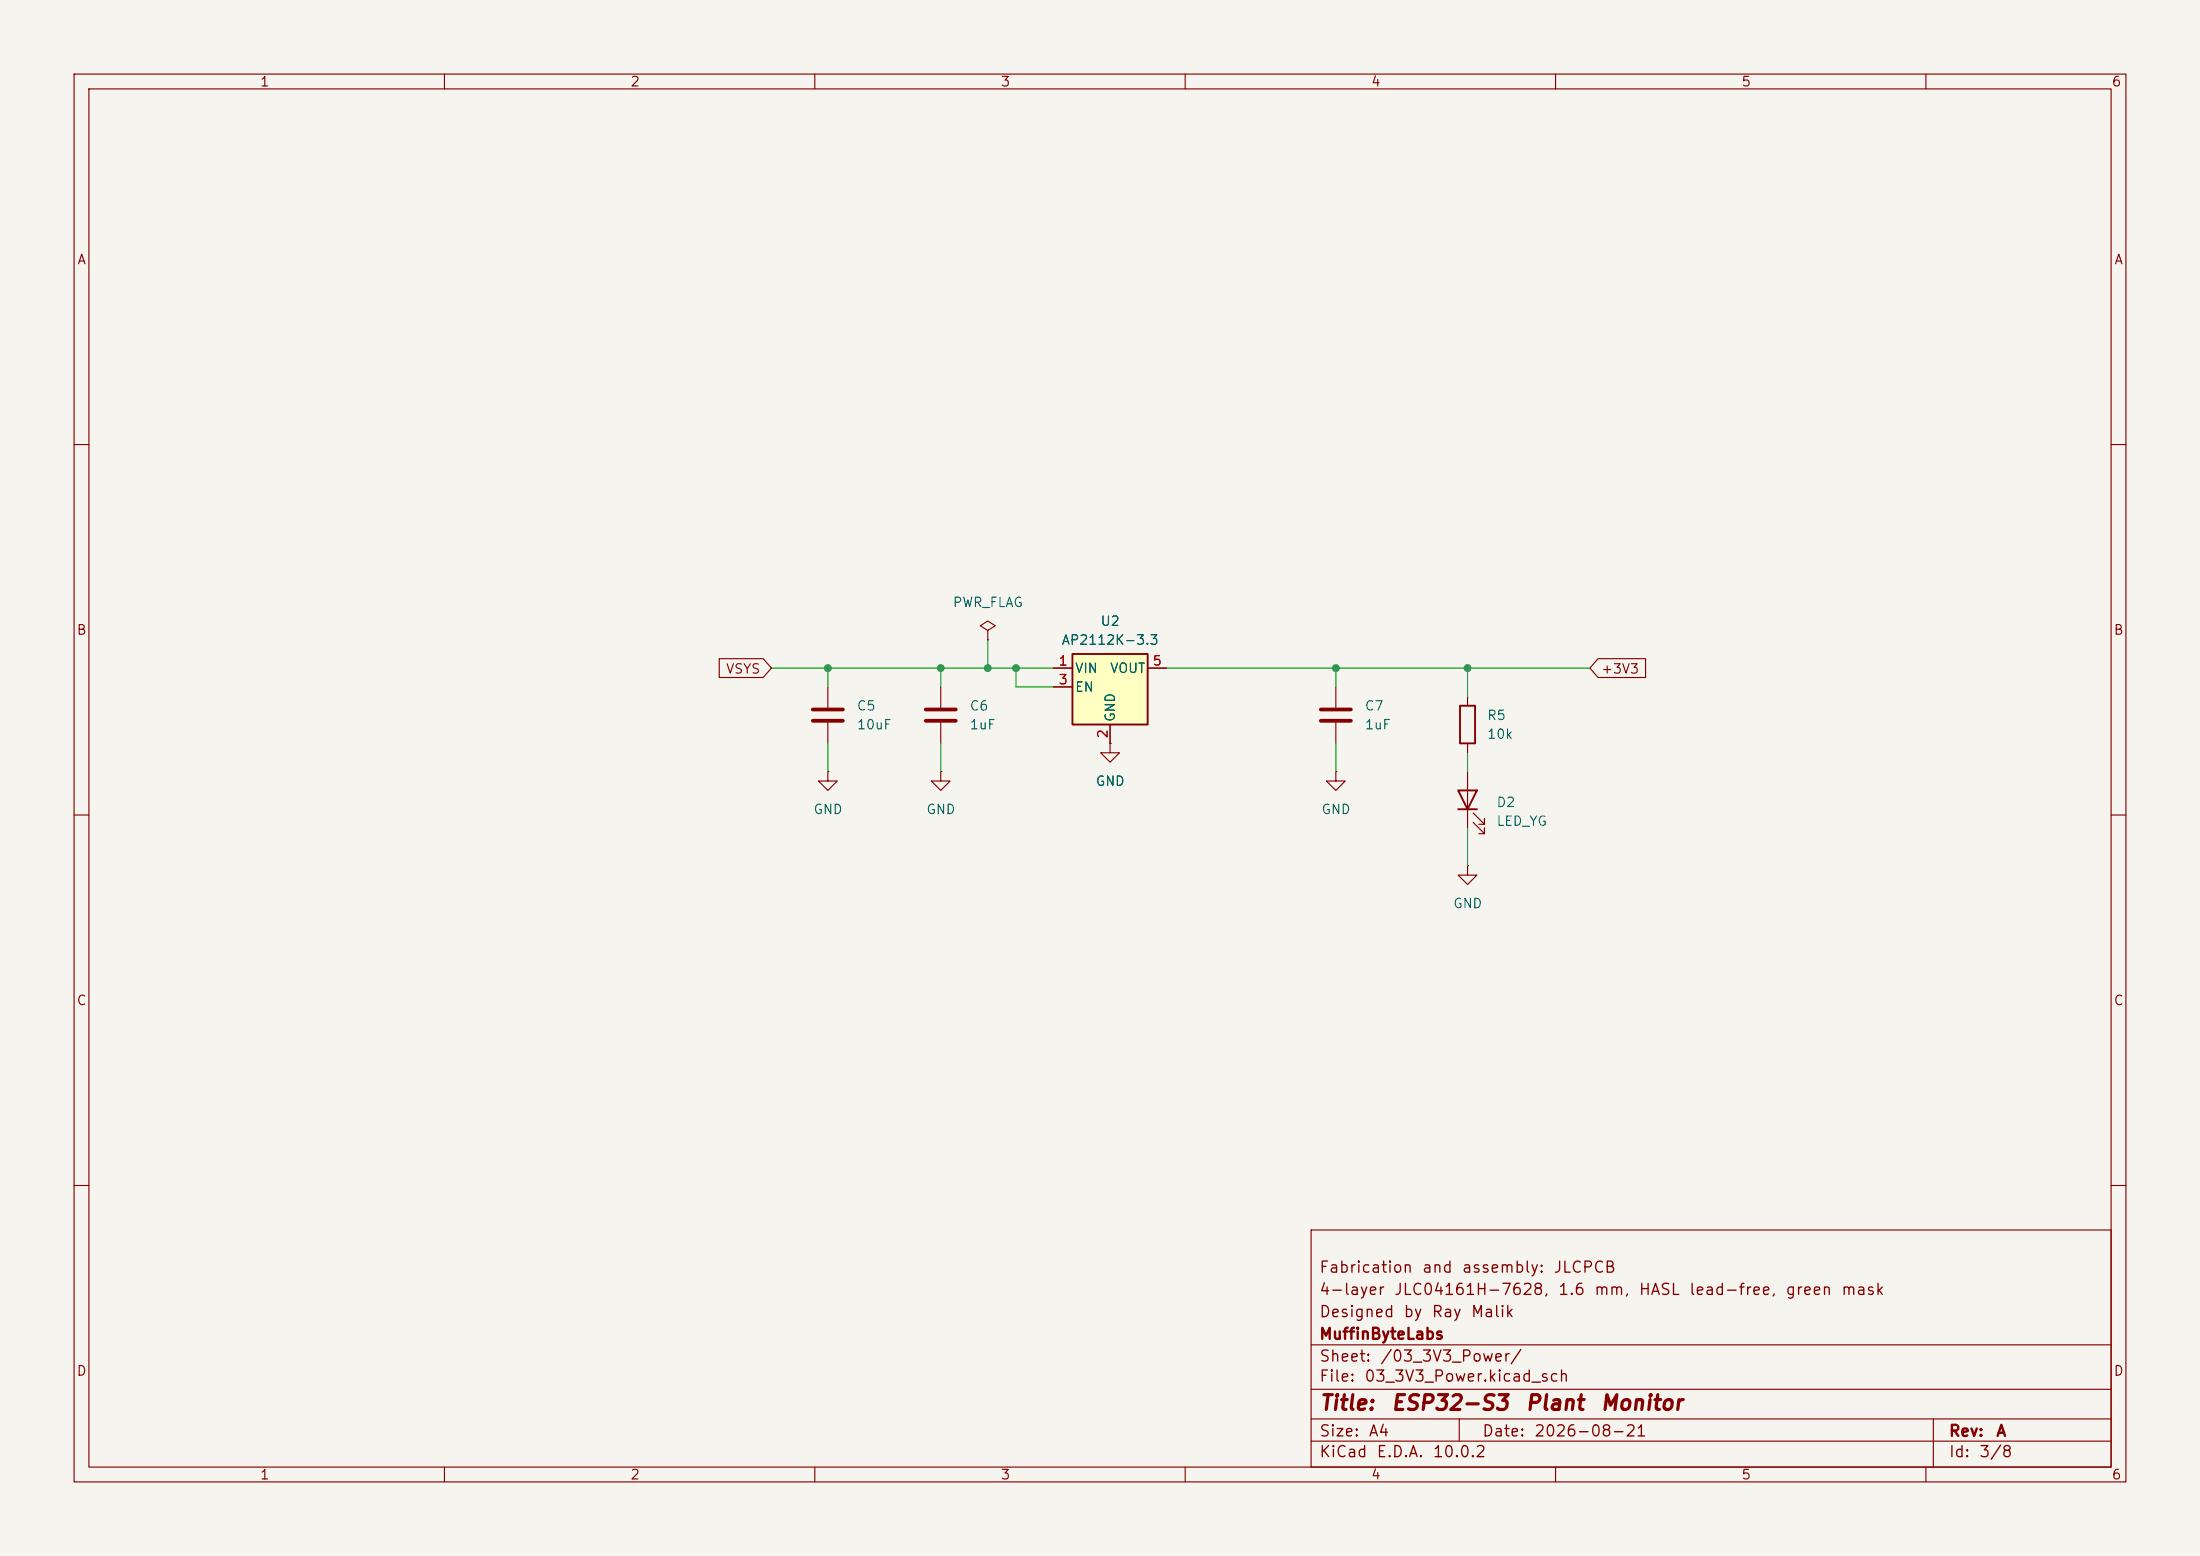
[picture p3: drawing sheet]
(kicad_sch
 (version 20260306)
 (generator "eeschema")
 (generator_version "10.0")
 (paper "A4")
 (title_block
  (title "ESP32-S3 Plant Monitor")
  (date "2026-08-21")
  (rev "A")
  (company "MuffinByteLabs")
  (comment 1 "Designed by Ray Malik")
  (comment 2 "4-layer JLC04161H-7628, 1.6 mm, HASL lead-free, green mask")
  (comment 3 "Fabrication and assembly: JLCPCB"))
 (lib_symbols
  (symbol "Device:C"
   (pin_numbers (hide yes))
   (pin_names
    (offset 0.254)) (exclude_from_sim no) (in_bom yes) (on_board yes)
   (in_pos_files yes)
   (duplicate_pin_numbers_are_jumpers no)
   (property "Reference" "C" (at 0.635 2.54 0) (show_name no) (do_not_autoplace no) (effects (font (size 1.27 1.27)) (justify left)))
   (property "Value" "C" (at 0.635 -2.54 0) (show_name no) (do_not_autoplace no) (effects (font (size 1.27 1.27)) (justify left)))
   (property "Footprint" "" (at 0.9652 -3.81 0) (show_name no) (do_not_autoplace no) (hide yes) (effects (font (size 1.27 1.27))))
   (property "Datasheet" "" (at 0 0 0) (show_name no) (do_not_autoplace no) (hide yes) (effects (font (size 1.27 1.27))))
   (property "Description" "Unpolarized capacitor" (at 0 0 0) (show_name no) (do_not_autoplace no) (hide yes) (effects (font (size 1.27 1.27))))
   (symbol "C_0_1"
    (polyline (pts (xy -2.032 0.762) (xy 2.032 0.762)) (stroke (width 0.508) (type default)) (fill (type none)))
    (polyline (pts (xy -2.032 -0.762) (xy 2.032 -0.762)) (stroke (width 0.508) (type default)) (fill (type none))))
   (symbol "C_1_1"
    (pin passive line (at 0 3.81 270) (length 2.794) (name "" (effects (font (size 1.27 1.27)))) (number "1" (effects (font (size 1.27 1.27)))))
    (pin passive line (at 0 -3.81 90) (length 2.794) (name "" (effects (font (size 1.27 1.27)))) (number "2" (effects (font (size 1.27 1.27))))))
   (embedded_fonts no))
  (symbol "Device:LED"
   (pin_numbers (hide yes))
   (pin_names
    (offset 1.016) (hide yes)) (exclude_from_sim no) (in_bom yes) (on_board yes)
   (in_pos_files yes)
   (duplicate_pin_numbers_are_jumpers no)
   (property "Reference" "D" (at 0 2.54 0) (show_name no) (do_not_autoplace no) (effects (font (size 1.27 1.27))))
   (property "Value" "LED" (at 0 -2.54 0) (show_name no) (do_not_autoplace no) (effects (font (size 1.27 1.27))))
   (property "Footprint" "" (at 0 0 0) (show_name no) (do_not_autoplace no) (hide yes) (effects (font (size 1.27 1.27))))
   (property "Datasheet" "" (at 0 0 0) (show_name no) (do_not_autoplace no) (hide yes) (effects (font (size 1.27 1.27))))
   (property "Description" "Light emitting diode" (at 0 0 0) (show_name no) (do_not_autoplace no) (hide yes) (effects (font (size 1.27 1.27))))
   (property "Sim.Pins" "1=K 2=A" (at 0 0 0) (show_name no) (do_not_autoplace no) (hide yes) (effects (font (size 1.27 1.27))))
   (symbol "LED_0_1"
    (polyline (pts (xy -3.048 -0.762) (xy -4.572 -2.286) (xy -3.81 -2.286) (xy -4.572 -2.286) (xy -4.572 -1.524)) (stroke (width 0) (type default)) (fill (type none)))
    (polyline (pts (xy -1.778 -0.762) (xy -3.302 -2.286) (xy -2.54 -2.286) (xy -3.302 -2.286) (xy -3.302 -1.524)) (stroke (width 0) (type default)) (fill (type none)))
    (polyline (pts (xy -1.27 0) (xy 1.27 0)) (stroke (width 0) (type default)) (fill (type none)))
    (polyline (pts (xy -1.27 -1.27) (xy -1.27 1.27)) (stroke (width 0.254) (type default)) (fill (type none)))
    (polyline (pts (xy 1.27 -1.27) (xy 1.27 1.27) (xy -1.27 0) (xy 1.27 -1.27)) (stroke (width 0.254) (type default)) (fill (type none))))
   (symbol "LED_1_1"
    (pin passive line (at -3.81 0 0) (length 2.54) (name "K" (effects (font (size 1.27 1.27)))) (number "1" (effects (font (size 1.27 1.27)))))
    (pin passive line (at 3.81 0 180) (length 2.54) (name "A" (effects (font (size 1.27 1.27)))) (number "2" (effects (font (size 1.27 1.27))))))
   (embedded_fonts no))
  (symbol "Device:R"
   (pin_numbers (hide yes))
   (pin_names
    (offset 0)) (exclude_from_sim no) (in_bom yes) (on_board yes)
   (in_pos_files yes)
   (duplicate_pin_numbers_are_jumpers no)
   (property "Reference" "R" (at 2.032 0 90) (show_name no) (do_not_autoplace no) (effects (font (size 1.27 1.27))))
   (property "Value" "R" (at 0 0 90) (show_name no) (do_not_autoplace no) (effects (font (size 1.27 1.27))))
   (property "Footprint" "" (at -1.778 0 90) (show_name no) (do_not_autoplace no) (hide yes) (effects (font (size 1.27 1.27))))
   (property "Datasheet" "" (at 0 0 0) (show_name no) (do_not_autoplace no) (hide yes) (effects (font (size 1.27 1.27))))
   (property "Description" "Resistor" (at 0 0 0) (show_name no) (do_not_autoplace no) (hide yes) (effects (font (size 1.27 1.27))))
   (symbol "R_0_1"
    (rectangle (start -1.016 -2.54) (end 1.016 2.54) (stroke (width 0.254) (type default)) (fill (type none))))
   (symbol "R_1_1"
    (pin passive line (at 0 3.81 270) (length 1.27) (name "" (effects (font (size 1.27 1.27)))) (number "1" (effects (font (size 1.27 1.27)))))
    (pin passive line (at 0 -3.81 90) (length 1.27) (name "" (effects (font (size 1.27 1.27)))) (number "2" (effects (font (size 1.27 1.27))))))
   (embedded_fonts no))
  (symbol "Regulator_Linear:AP2112K-3.3"
   (pin_names
    (offset 0.254)) (exclude_from_sim no) (in_bom yes) (on_board yes)
   (in_pos_files yes)
   (duplicate_pin_numbers_are_jumpers no)
   (property "Reference" "U" (at -5.08 5.715 0) (show_name no) (do_not_autoplace no) (effects (font (size 1.27 1.27)) (justify left)))
   (property "Value" "AP2112K-3.3" (at 0 5.715 0) (show_name no) (do_not_autoplace no) (effects (font (size 1.27 1.27)) (justify left)))
   (property "Footprint" "Package_TO_SOT_SMD:SOT-23-5" (at 0 8.255 0) (show_name no) (do_not_autoplace no) (hide yes) (effects (font (size 1.27 1.27))))
   (property "Datasheet" "https://www.diodes.com/assets/Datasheets/AP2112.pdf" (at 0 2.54 0) (show_name no) (do_not_autoplace no) (hide yes) (effects (font (size 1.27 1.27))))
   (property "Description" "600mA low dropout linear regulator, with enable pin, 3.8V-6V input voltage range, 3.3V fixed positive output, SOT-23-5" (at 0 0 0) (show_name no) (do_not_autoplace no) (hide yes) (effects (font (size 1.27 1.27))))
   (symbol "AP2112K-3.3_0_1"
    (rectangle (start -5.08 4.445) (end 5.08 -5.08) (stroke (width 0.254) (type default)) (fill (type background))))
   (symbol "AP2112K-3.3_1_1"
    (pin power_in line (at -7.62 2.54 0) (length 2.54) (name "VIN" (effects (font (size 1.27 1.27)))) (number "1" (effects (font (size 1.27 1.27)))))
    (pin power_in line (at 0 -7.62 90) (length 2.54) (name "GND" (effects (font (size 1.27 1.27)))) (number "2" (effects (font (size 1.27 1.27)))))
    (pin input line (at -7.62 0 0) (length 2.54) (name "EN" (effects (font (size 1.27 1.27)))) (number "3" (effects (font (size 1.27 1.27)))))
    (pin no_connect line (at 5.08 0 180) (length 2.54) (hide yes) (name "NC" (effects (font (size 1.27 1.27)))) (number "4" (effects (font (size 1.27 1.27)))))
    (pin power_out line (at 7.62 2.54 180) (length 2.54) (name "VOUT" (effects (font (size 1.27 1.27)))) (number "5" (effects (font (size 1.27 1.27))))))
   (embedded_fonts no))
  (symbol "power:GND"
   (power global)
   (pin_numbers (hide yes))
   (pin_names
    (offset 0) (hide yes)) (exclude_from_sim no) (in_bom yes) (on_board yes)
   (in_pos_files yes)
   (duplicate_pin_numbers_are_jumpers no)
   (property "Reference" "#PWR" (at 0 -6.35 0) (show_name no) (do_not_autoplace no) (hide yes) (effects (font (size 1.27 1.27))))
   (property "Value" "GND" (at 0 -3.81 0) (show_name no) (do_not_autoplace no) (effects (font (size 1.27 1.27))))
   (property "Footprint" "" (at 0 0 0) (show_name no) (do_not_autoplace no) (hide yes) (effects (font (size 1.27 1.27))))
   (property "Datasheet" "" (at 0 0 0) (show_name no) (do_not_autoplace no) (hide yes) (effects (font (size 1.27 1.27))))
   (property "Description" "Power symbol creates a global label with name \"GND\" , ground" (at 0 0 0) (show_name no) (do_not_autoplace no) (hide yes) (effects (font (size 1.27 1.27))))
   (symbol "GND_0_1"
    (polyline (pts (xy 0 0) (xy 0 -1.27) (xy 1.27 -1.27) (xy 0 -2.54) (xy -1.27 -1.27) (xy 0 -1.27)) (stroke (width 0) (type default)) (fill (type none))))
   (symbol "GND_1_1"
    (pin power_in line (at 0 0 270) (length 0) (name "" (effects (font (size 1.27 1.27)))) (number "1" (effects (font (size 1.27 1.27))))))
   (embedded_fonts no))
  (symbol "power:PWR_FLAG"
   (power global)
   (pin_numbers (hide yes))
   (pin_names
    (offset 0) (hide yes)) (exclude_from_sim no) (in_bom yes) (on_board yes)
   (in_pos_files yes)
   (duplicate_pin_numbers_are_jumpers no)
   (property "Reference" "#FLG" (at 0 1.905 0) (show_name no) (do_not_autoplace no) (hide yes) (effects (font (size 1.27 1.27))))
   (property "Value" "PWR_FLAG" (at 0 3.81 0) (show_name no) (do_not_autoplace no) (effects (font (size 1.27 1.27))))
   (property "Footprint" "" (at 0 0 0) (show_name no) (do_not_autoplace no) (hide yes) (effects (font (size 1.27 1.27))))
   (property "Datasheet" "" (at 0 0 0) (show_name no) (do_not_autoplace no) (hide yes) (effects (font (size 1.27 1.27))))
   (property "Description" "Special symbol for telling ERC where power comes from" (at 0 0 0) (show_name no) (do_not_autoplace no) (hide yes) (effects (font (size 1.27 1.27))))
   (symbol "PWR_FLAG_0_0"
    (pin power_out line (at 0 0 90) (length 0) (name "" (effects (font (size 1.27 1.27)))) (number "1" (effects (font (size 1.27 1.27))))))
   (symbol "PWR_FLAG_0_1"
    (polyline (pts (xy 0 0) (xy 0 1.27) (xy -1.016 1.905) (xy 0 2.54) (xy 1.016 1.905) (xy 0 1.27)) (stroke (width 0) (type default)) (fill (type none))))
   (embedded_fonts no)))
 (junction
  (at 198.12 90.17)
  (diameter 0)
  (color 0 0 0 0))
 (junction
  (at 180.34 90.17)
  (diameter 0)
  (color 0 0 0 0))
 (junction
  (at 111.76 90.17)
  (diameter 0)
  (color 0 0 0 0))
 (junction
  (at 137.16 90.17)
  (diameter 0)
  (color 0 0 0 0))
 (junction
  (at 133.35 90.17)
  (diameter 0)
  (color 0 0 0 0))
 (junction
  (at 127 90.17)
  (diameter 0)
  (color 0 0 0 0))
 (wire
  (pts (xy 180.34 90.17) (xy 180.34 92.71))
  (stroke (width 0) (type default)))
 (wire
  (pts (xy 111.76 92.71) (xy 111.76 90.17))
  (stroke (width 0) (type default)))
 (wire
  (pts (xy 127 90.17) (xy 127 92.71))
  (stroke (width 0) (type default)))
 (wire
  (pts (xy 104.14 90.17) (xy 111.76 90.17))
  (stroke (width 0) (type default)))
 (wire
  (pts (xy 127 90.17) (xy 133.35 90.17))
  (stroke (width 0) (type default)))
 (wire
  (pts (xy 142.24 92.71) (xy 137.16 92.71))
  (stroke (width 0) (type default)))
 (wire
  (pts (xy 198.12 90.17) (xy 214.63 90.17))
  (stroke (width 0) (type default)))
 (wire
  (pts (xy 198.12 101.6) (xy 198.12 104.14))
  (stroke (width 0) (type default)))
 (wire
  (pts (xy 198.12 111.76) (xy 198.12 116.84))
  (stroke (width 0) (type default)))
 (wire
  (pts (xy 157.48 90.17) (xy 180.34 90.17))
  (stroke (width 0) (type default)))
 (wire
  (pts (xy 127 100.33) (xy 127 104.14))
  (stroke (width 0) (type default)))
 (wire
  (pts (xy 133.35 90.17) (xy 137.16 90.17))
  (stroke (width 0) (type default)))
 (wire
  (pts (xy 180.34 100.33) (xy 180.34 104.14))
  (stroke (width 0) (type default)))
 (wire
  (pts (xy 137.16 90.17) (xy 142.24 90.17))
  (stroke (width 0) (type default)))
 (wire
  (pts (xy 198.12 90.17) (xy 198.12 93.98))
  (stroke (width 0) (type default)))
 (wire
  (pts (xy 137.16 90.17) (xy 137.16 92.71))
  (stroke (width 0) (type default)))
 (wire
  (pts (xy 180.34 90.17) (xy 198.12 90.17))
  (stroke (width 0) (type default)))
 (wire
  (pts (xy 133.35 86.36) (xy 133.35 90.17))
  (stroke (width 0) (type default)))
 (wire
  (pts (xy 111.76 100.33) (xy 111.76 104.14))
  (stroke (width 0) (type default)))
 (wire
  (pts (xy 111.76 90.17) (xy 127 90.17))
  (stroke (width 0) (type default)))
 (global_label "VSYS"
  (shape input)
  (at 104.14 90.17 180)
  (fields_autoplaced yes)
  (effects (font (size 1.27 1.27)) (justify right))
  (property "Intersheetrefs" "${INTERSHEET_REFS}" (at 96.5586 90.17 0) (hide yes) (show_name no) (do_not_autoplace no) (effects (font (size 1.27 1.27)) (justify right))))
 (global_label "+3V3"
  (shape input)
  (at 214.63 90.17 0)
  (fields_autoplaced yes)
  (effects (font (size 1.27 1.27)) (justify left))
  (property "Intersheetrefs" "${INTERSHEET_REFS}" (at 222.6952 90.17 0) (hide yes) (show_name no) (do_not_autoplace no) (effects (font (size 1.27 1.27)) (justify left))))
 (symbol
  (lib_id "power:GND")
  (at 111.76 104.14 0)
  (unit 1)
  (body_style 1)
  (exclude_from_sim no)
  (in_bom yes)
  (on_board yes)
  (in_pos_files yes)
  (dnp no)
  (fields_autoplaced yes)
  (property "Reference" "#PWR010" (at 111.76 110.49 0) (hide yes) (show_name no) (do_not_autoplace no) (effects (font (size 1.27 1.27))))
  (property "Value" "GND" (at 111.76 109.22 0) (show_name no) (do_not_autoplace no) (effects (font (size 1.27 1.27))))
  (property "Footprint" "" (at 111.76 104.14 0) (hide yes) (show_name no) (do_not_autoplace no) (effects (font (size 1.27 1.27))))
  (property "Datasheet" "" (at 111.76 104.14 0) (hide yes) (show_name no) (do_not_autoplace no) (effects (font (size 1.27 1.27))))
  (property "Description" "Power symbol creates a global label with name \"GND\" , ground" (at 111.76 104.14 0) (hide yes) (show_name no) (do_not_autoplace no) (effects (font (size 1.27 1.27))))
  (pin "1"))
 (symbol
  (lib_id "Device:C")
  (at 127 96.52 0)
  (unit 1)
  (body_style 1)
  (exclude_from_sim no)
  (in_bom yes)
  (on_board yes)
  (in_pos_files yes)
  (dnp no)
  (fields_autoplaced yes)
  (property "Reference" "C6" (at 130.81 95.2499 0) (show_name no) (do_not_autoplace no) (effects (font (size 1.27 1.27)) (justify left)))
  (property "Value" "1uF" (at 130.81 97.7899 0) (show_name no) (do_not_autoplace no) (effects (font (size 1.27 1.27)) (justify left)))
  (property "Footprint" "Capacitor_SMD:C_0603_1608Metric" (at 127.9652 100.33 0) (hide yes) (show_name no) (do_not_autoplace no) (effects (font (size 1.27 1.27))))
  (property "Datasheet" "" (at 127 96.52 0) (hide yes) (show_name no) (do_not_autoplace no) (effects (font (size 1.27 1.27))))
  (property "Description" "Unpolarized capacitor" (at 127 96.52 0) (hide yes) (show_name no) (do_not_autoplace no) (effects (font (size 1.27 1.27))))
  (property "LCSC Part" "C15849" (at 127 96.52 0) (hide yes) (show_name no) (do_not_autoplace no) (effects (font (size 1.27 1.27))))
  (pin "1")
  (pin "2"))
 (symbol
  (lib_id "Device:C")
  (at 111.76 96.52 0)
  (unit 1)
  (body_style 1)
  (exclude_from_sim no)
  (in_bom yes)
  (on_board yes)
  (in_pos_files yes)
  (dnp no)
  (fields_autoplaced yes)
  (property "Reference" "C5" (at 115.57 95.2499 0) (show_name no) (do_not_autoplace no) (effects (font (size 1.27 1.27)) (justify left)))
  (property "Value" "10uF" (at 115.57 97.7899 0) (show_name no) (do_not_autoplace no) (effects (font (size 1.27 1.27)) (justify left)))
  (property "Footprint" "Capacitor_SMD:C_0805_2012Metric" (at 112.7252 100.33 0) (hide yes) (show_name no) (do_not_autoplace no) (effects (font (size 1.27 1.27))))
  (property "Datasheet" "" (at 111.76 96.52 0) (hide yes) (show_name no) (do_not_autoplace no) (effects (font (size 1.27 1.27))))
  (property "Description" "Unpolarized capacitor" (at 111.76 96.52 0) (hide yes) (show_name no) (do_not_autoplace no) (effects (font (size 1.27 1.27))))
  (property "LCSC Part" "C15850" (at 111.76 96.52 0) (hide yes) (show_name no) (do_not_autoplace no) (effects (font (size 1.27 1.27))))
  (pin "1")
  (pin "2"))
 (symbol
  (lib_id "Device:LED")
  (at 198.12 107.95 90)
  (unit 1)
  (body_style 1)
  (exclude_from_sim no)
  (in_bom yes)
  (on_board yes)
  (in_pos_files yes)
  (dnp no)
  (fields_autoplaced yes)
  (property "Reference" "D2" (at 201.93 108.2674 90) (show_name no) (do_not_autoplace no) (effects (font (size 1.27 1.27)) (justify right)))
  (property "Value" "LED_YG" (at 201.93 110.8074 90) (show_name no) (do_not_autoplace no) (effects (font (size 1.27 1.27)) (justify right)))
  (property "Footprint" "LED_SMD:LED_0603_1608Metric" (at 198.12 107.95 0) (hide yes) (show_name no) (do_not_autoplace no) (effects (font (size 1.27 1.27))))
  (property "Datasheet" "" (at 198.12 107.95 0) (hide yes) (show_name no) (do_not_autoplace no) (effects (font (size 1.27 1.27))))
  (property "Description" "Light emitting diode" (at 198.12 107.95 0) (hide yes) (show_name no) (do_not_autoplace no) (effects (font (size 1.27 1.27))))
  (property "Sim.Pins" "1=K 2=A" (at 198.12 107.95 0) (hide yes) (show_name no) (do_not_autoplace no) (effects (font (size 1.27 1.27))))
  (property "LCSC Part" "C2289" (at 198.12 107.95 90) (hide yes) (show_name no) (do_not_autoplace no) (effects (font (size 1.27 1.27))))
  (pin "2")
  (pin "1"))
 (symbol
  (lib_id "Device:R")
  (at 198.12 97.79 0)
  (unit 1)
  (body_style 1)
  (exclude_from_sim no)
  (in_bom yes)
  (on_board yes)
  (in_pos_files yes)
  (dnp no)
  (fields_autoplaced yes)
  (property "Reference" "R5" (at 200.66 96.5199 0) (show_name no) (do_not_autoplace no) (effects (font (size 1.27 1.27)) (justify left)))
  (property "Value" "10k" (at 200.66 99.0599 0) (show_name no) (do_not_autoplace no) (effects (font (size 1.27 1.27)) (justify left)))
  (property "Footprint" "Resistor_SMD:R_0603_1608Metric" (at 196.342 97.79 90) (hide yes) (show_name no) (do_not_autoplace no) (effects (font (size 1.27 1.27))))
  (property "Datasheet" "" (at 198.12 97.79 0) (hide yes) (show_name no) (do_not_autoplace no) (effects (font (size 1.27 1.27))))
  (property "Description" "Resistor" (at 198.12 97.79 0) (hide yes) (show_name no) (do_not_autoplace no) (effects (font (size 1.27 1.27))))
  (property "LCSC Part" "C25804" (at 198.12 97.79 0) (hide yes) (show_name no) (do_not_autoplace no) (effects (font (size 1.27 1.27))))
  (pin "1")
  (pin "2"))
 (symbol
  (lib_id "power:GND")
  (at 127 104.14 0)
  (unit 1)
  (body_style 1)
  (exclude_from_sim no)
  (in_bom yes)
  (on_board yes)
  (in_pos_files yes)
  (dnp no)
  (fields_autoplaced yes)
  (property "Reference" "#PWR011" (at 127 110.49 0) (hide yes) (show_name no) (do_not_autoplace no) (effects (font (size 1.27 1.27))))
  (property "Value" "GND" (at 127 109.22 0) (show_name no) (do_not_autoplace no) (effects (font (size 1.27 1.27))))
  (property "Footprint" "" (at 127 104.14 0) (hide yes) (show_name no) (do_not_autoplace no) (effects (font (size 1.27 1.27))))
  (property "Datasheet" "" (at 127 104.14 0) (hide yes) (show_name no) (do_not_autoplace no) (effects (font (size 1.27 1.27))))
  (property "Description" "Power symbol creates a global label with name \"GND\" , ground" (at 127 104.14 0) (hide yes) (show_name no) (do_not_autoplace no) (effects (font (size 1.27 1.27))))
  (pin "1"))
 (symbol
  (lib_id "power:PWR_FLAG")
  (at 133.35 86.36 0)
  (unit 1)
  (body_style 1)
  (exclude_from_sim no)
  (in_bom yes)
  (on_board yes)
  (in_pos_files yes)
  (dnp no)
  (fields_autoplaced yes)
  (property "Reference" "#FLG02" (at 133.35 84.455 0) (hide yes) (show_name no) (do_not_autoplace no) (effects (font (size 1.27 1.27))))
  (property "Value" "PWR_FLAG" (at 133.35 81.28 0) (show_name no) (do_not_autoplace no) (effects (font (size 1.27 1.27))))
  (property "Footprint" "" (at 133.35 86.36 0) (hide yes) (show_name no) (do_not_autoplace no) (effects (font (size 1.27 1.27))))
  (property "Datasheet" "" (at 133.35 86.36 0) (hide yes) (show_name no) (do_not_autoplace no) (effects (font (size 1.27 1.27))))
  (property "Description" "Special symbol for telling ERC where power comes from" (at 133.35 86.36 0) (hide yes) (show_name no) (do_not_autoplace no) (effects (font (size 1.27 1.27))))
  (pin "1"))
 (symbol
  (lib_id "Regulator_Linear:AP2112K-3.3")
  (at 149.86 92.71 0)
  (unit 1)
  (body_style 1)
  (exclude_from_sim no)
  (in_bom yes)
  (on_board yes)
  (in_pos_files yes)
  (dnp no)
  (fields_autoplaced yes)
  (property "Reference" "U2" (at 149.86 83.82 0) (show_name no) (do_not_autoplace no) (effects (font (size 1.27 1.27))))
  (property "Value" "AP2112K-3.3" (at 149.86 86.36 0) (show_name no) (do_not_autoplace no) (effects (font (size 1.27 1.27))))
  (property "Footprint" "Package_TO_SOT_SMD:SOT-23-5" (at 149.86 84.455 0) (hide yes) (show_name no) (do_not_autoplace no) (effects (font (size 1.27 1.27))))
  (property "Datasheet" "https://www.diodes.com/assets/Datasheets/AP2112.pdf" (at 149.86 90.17 0) (hide yes) (show_name no) (do_not_autoplace no) (effects (font (size 1.27 1.27))))
  (property "Description" "600mA low dropout linear regulator, with enable pin, 3.8V-6V input voltage range, 3.3V fixed positive output, SOT-23-5" (at 149.86 92.71 0) (hide yes) (show_name no) (do_not_autoplace no) (effects (font (size 1.27 1.27))))
  (property "LCSC Part" "C51118" (at 149.86 92.71 0) (hide yes) (show_name no) (do_not_autoplace no) (effects (font (size 1.27 1.27))))
  (pin "2")
  (pin "1")
  (pin "3")
  (pin "4")
  (pin "5"))
 (symbol
  (lib_id "power:GND")
  (at 149.86 100.33 0)
  (unit 1)
  (body_style 1)
  (exclude_from_sim no)
  (in_bom yes)
  (on_board yes)
  (in_pos_files yes)
  (dnp no)
  (fields_autoplaced yes)
  (property "Reference" "#PWR012" (at 149.86 106.68 0) (hide yes) (show_name no) (do_not_autoplace no) (effects (font (size 1.27 1.27))))
  (property "Value" "GND" (at 149.86 105.41 0) (show_name no) (do_not_autoplace no) (effects (font (size 1.27 1.27))))
  (property "Footprint" "" (at 149.86 100.33 0) (hide yes) (show_name no) (do_not_autoplace no) (effects (font (size 1.27 1.27))))
  (property "Datasheet" "" (at 149.86 100.33 0) (hide yes) (show_name no) (do_not_autoplace no) (effects (font (size 1.27 1.27))))
  (property "Description" "Power symbol creates a global label with name \"GND\" , ground" (at 149.86 100.33 0) (hide yes) (show_name no) (do_not_autoplace no) (effects (font (size 1.27 1.27))))
  (pin "1"))
 (symbol
  (lib_id "power:GND")
  (at 180.34 104.14 0)
  (unit 1)
  (body_style 1)
  (exclude_from_sim no)
  (in_bom yes)
  (on_board yes)
  (in_pos_files yes)
  (dnp no)
  (fields_autoplaced yes)
  (property "Reference" "#PWR013" (at 180.34 110.49 0) (hide yes) (show_name no) (do_not_autoplace no) (effects (font (size 1.27 1.27))))
  (property "Value" "GND" (at 180.34 109.22 0) (show_name no) (do_not_autoplace no) (effects (font (size 1.27 1.27))))
  (property "Footprint" "" (at 180.34 104.14 0) (hide yes) (show_name no) (do_not_autoplace no) (effects (font (size 1.27 1.27))))
  (property "Datasheet" "" (at 180.34 104.14 0) (hide yes) (show_name no) (do_not_autoplace no) (effects (font (size 1.27 1.27))))
  (property "Description" "Power symbol creates a global label with name \"GND\" , ground" (at 180.34 104.14 0) (hide yes) (show_name no) (do_not_autoplace no) (effects (font (size 1.27 1.27))))
  (pin "1"))
 (symbol
  (lib_id "Device:C")
  (at 180.34 96.52 0)
  (unit 1)
  (body_style 1)
  (exclude_from_sim no)
  (in_bom yes)
  (on_board yes)
  (in_pos_files yes)
  (dnp no)
  (fields_autoplaced yes)
  (property "Reference" "C7" (at 184.15 95.2499 0) (show_name no) (do_not_autoplace no) (effects (font (size 1.27 1.27)) (justify left)))
  (property "Value" "1uF" (at 184.15 97.7899 0) (show_name no) (do_not_autoplace no) (effects (font (size 1.27 1.27)) (justify left)))
  (property "Footprint" "Capacitor_SMD:C_0603_1608Metric" (at 181.3052 100.33 0) (hide yes) (show_name no) (do_not_autoplace no) (effects (font (size 1.27 1.27))))
  (property "Datasheet" "" (at 180.34 96.52 0) (hide yes) (show_name no) (do_not_autoplace no) (effects (font (size 1.27 1.27))))
  (property "Description" "Unpolarized capacitor" (at 180.34 96.52 0) (hide yes) (show_name no) (do_not_autoplace no) (effects (font (size 1.27 1.27))))
  (property "LCSC Part" "C15849" (at 180.34 96.52 0) (hide yes) (show_name no) (do_not_autoplace no) (effects (font (size 1.27 1.27))))
  (pin "1")
  (pin "2"))
 (symbol
  (lib_id "power:GND")
  (at 198.12 116.84 0)
  (unit 1)
  (body_style 1)
  (exclude_from_sim no)
  (in_bom yes)
  (on_board yes)
  (in_pos_files yes)
  (dnp no)
  (fields_autoplaced yes)
  (property "Reference" "#PWR014" (at 198.12 123.19 0) (hide yes) (show_name no) (do_not_autoplace no) (effects (font (size 1.27 1.27))))
  (property "Value" "GND" (at 198.12 121.92 0) (show_name no) (do_not_autoplace no) (effects (font (size 1.27 1.27))))
  (property "Footprint" "" (at 198.12 116.84 0) (hide yes) (show_name no) (do_not_autoplace no) (effects (font (size 1.27 1.27))))
  (property "Datasheet" "" (at 198.12 116.84 0) (hide yes) (show_name no) (do_not_autoplace no) (effects (font (size 1.27 1.27))))
  (property "Description" "Power symbol creates a global label with name \"GND\" , ground" (at 198.12 116.84 0) (hide yes) (show_name no) (do_not_autoplace no) (effects (font (size 1.27 1.27))))
  (pin "1")))
